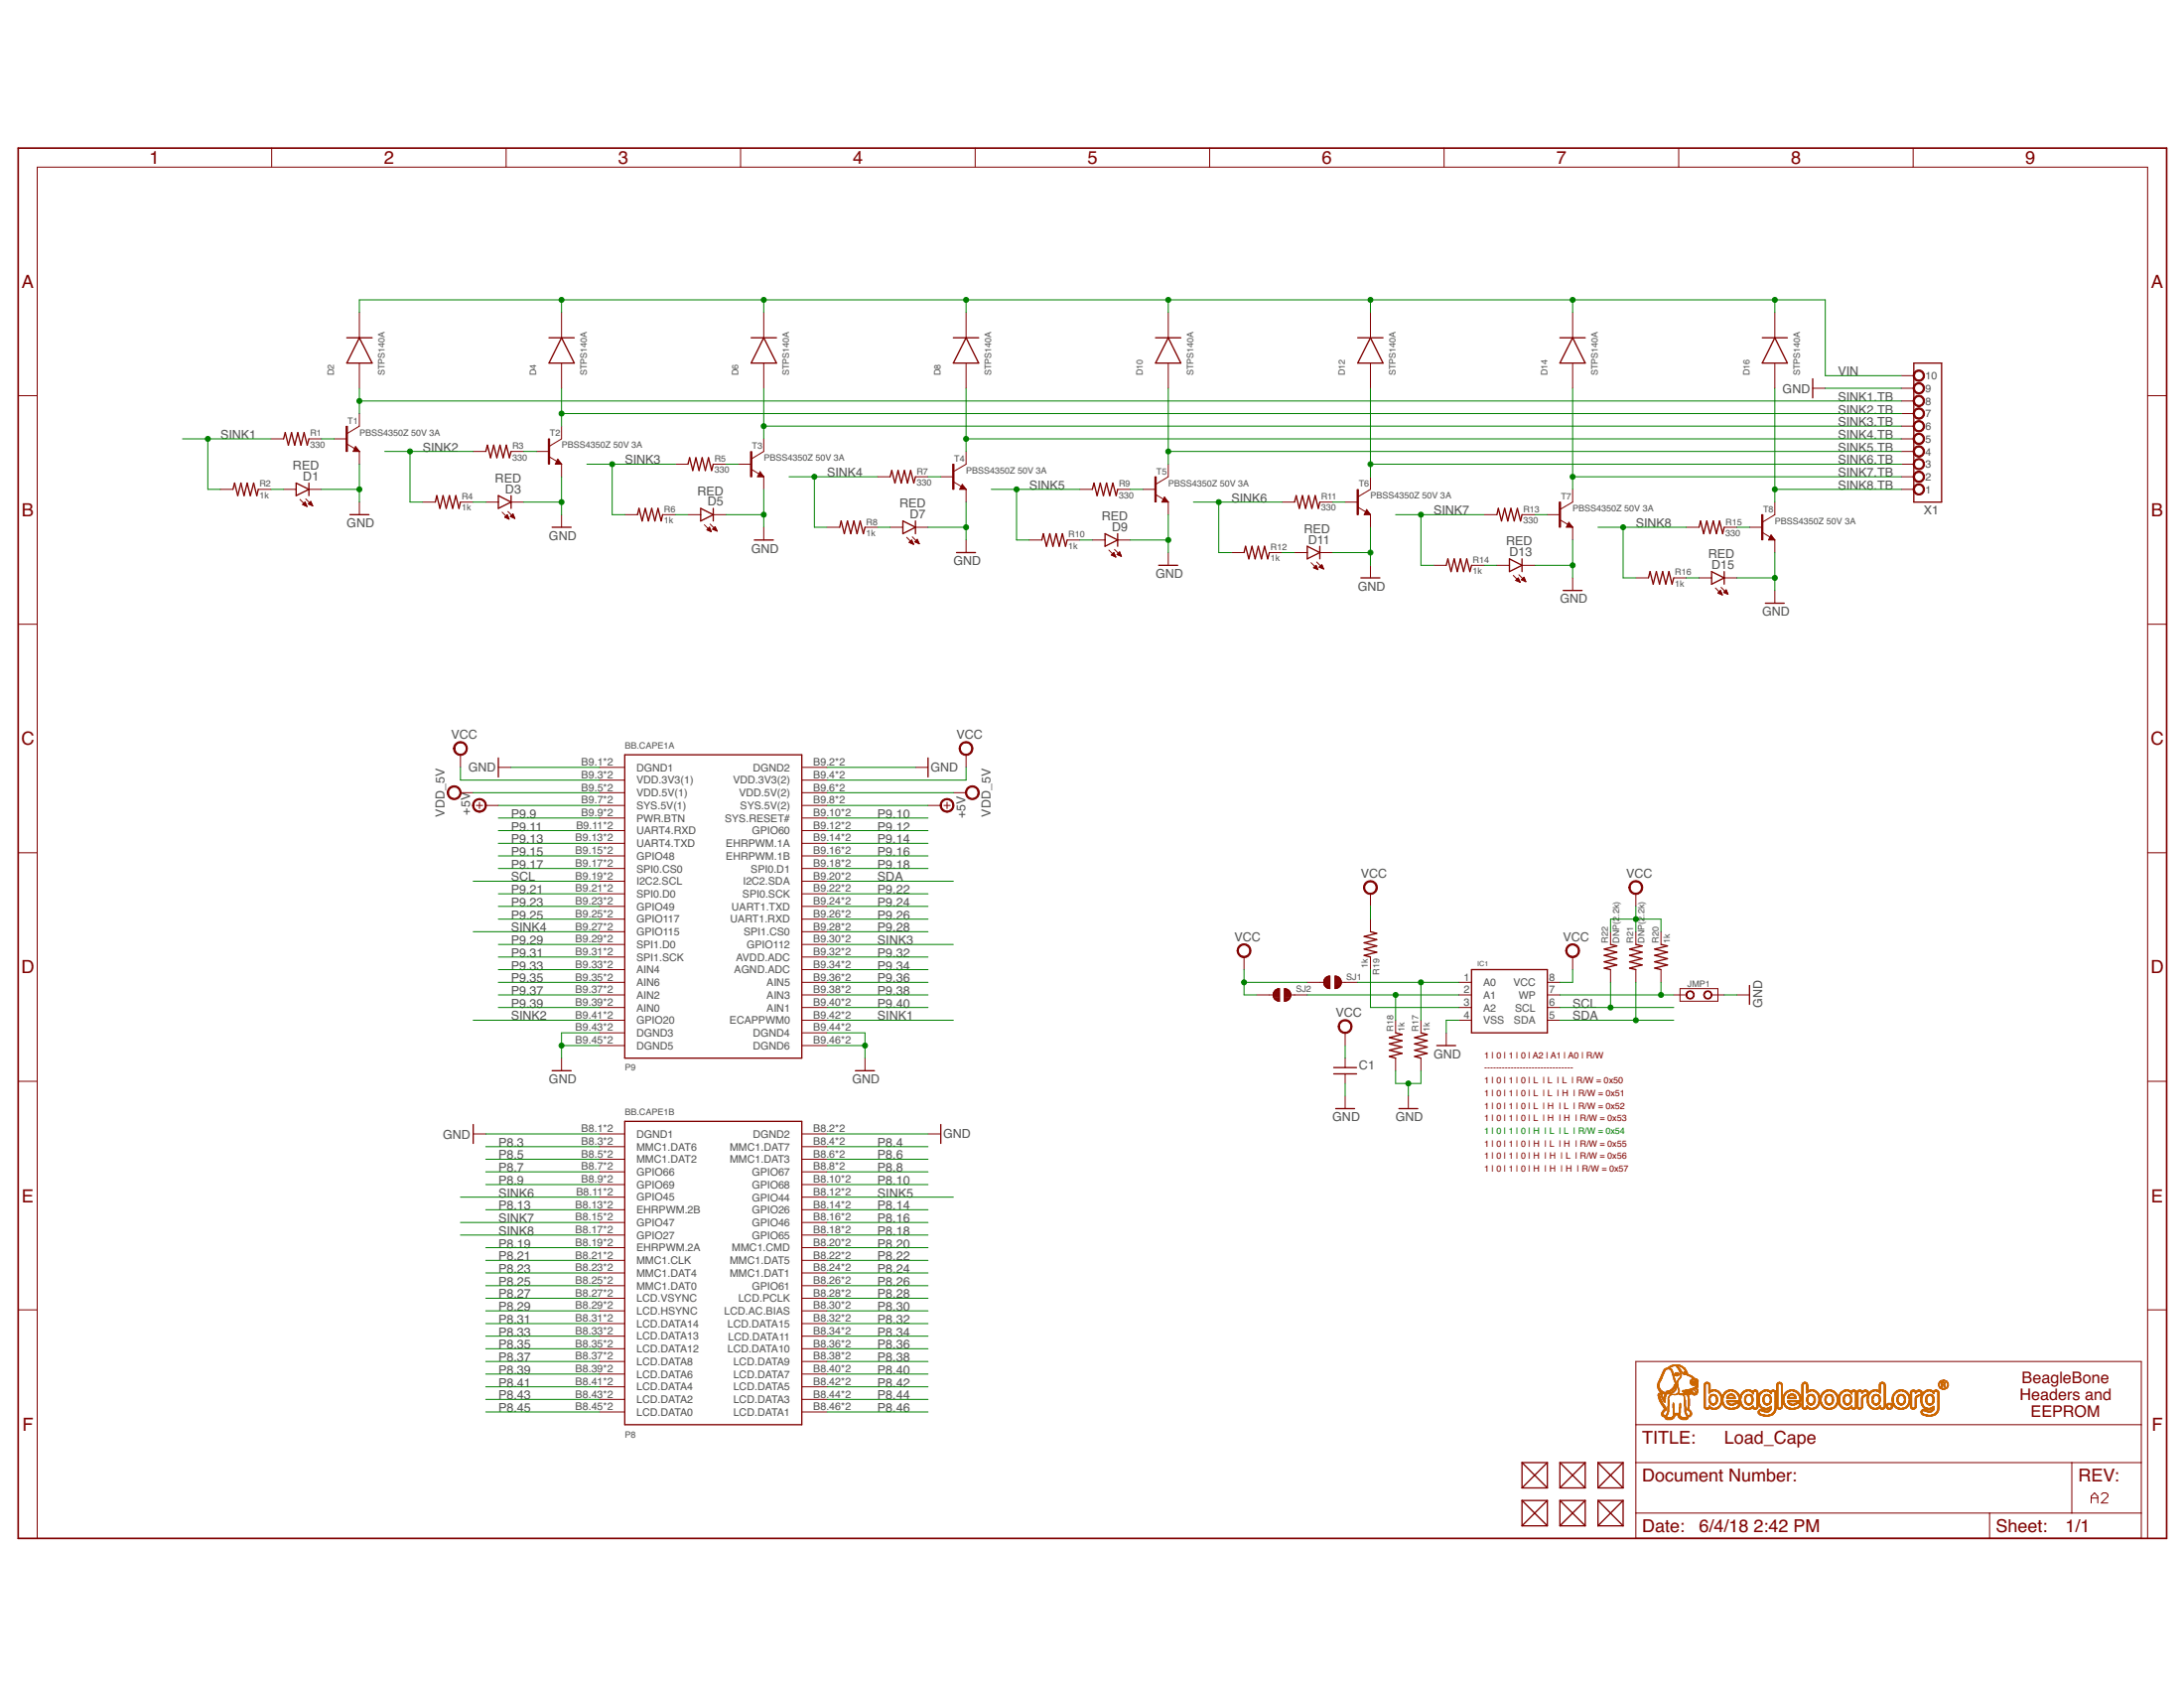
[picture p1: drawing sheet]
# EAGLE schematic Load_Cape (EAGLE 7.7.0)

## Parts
BB.CAPE1  BEAGLEBONE.CAPE.TOP/BOTTOM-PADS  [BEAGLEBONE.CAPE.TOP/BOTTOM-PADS]
C1  CAPACITOR-(INCH)-0402  [0402]
D1  RED  LED-(INCH)-0805  [0805-LED]
D2  STPS140A  DIODE_SMA  [DIODE_SMA]
D3  RED  LED-(INCH)-0805  [0805-LED]
D4  STPS140A  DIODE_SMA  [DIODE_SMA]
D5  RED  LED-(INCH)-0805  [0805-LED]
D6  STPS140A  DIODE_SMA  [DIODE_SMA]
D7  RED  LED-(INCH)-0805  [0805-LED]
D8  STPS140A  DIODE_SMA  [DIODE_SMA]
D9  RED  LED-(INCH)-0805  [0805-LED]
D10  STPS140A  DIODE_SMA  [DIODE_SMA]
D11  RED  LED-(INCH)-0805  [0805-LED]
D12  STPS140A  DIODE_SMA  [DIODE_SMA]
D13  RED  LED-(INCH)-0805  [0805-LED]
D14  STPS140A  DIODE_SMA  [DIODE_SMA]
D15  RED  LED-(INCH)-0805  [0805-LED]
D16  STPS140A  DIODE_SMA  [DIODE_SMA]
FUD1  FIDUCIAL  [FIDUCIAL_40MIL]
FUD2  FIDUCIAL  [FIDUCIAL_40MIL]
FUD3  FIDUCIAL  [FIDUCIAL_40MIL]
FUD4  FIDUCIAL  [FIDUCIAL_40MIL]
FUD5  FIDUCIAL  [FIDUCIAL_40MIL]
FUD6  FIDUCIAL  [FIDUCIAL_40MIL]
IC1  CAT24C32  [UDFN8,2X3(ON-SEMI)]
JMP1  JUMPER-(X2)  [JUMPER-(X2)]
R1  330  RESISTOR-(INCH)-0402  [0402]
R2  1k  RESISTOR-(INCH)-0402  [0402]
R3  330  RESISTOR-(INCH)-0402  [0402]
R4  1k  RESISTOR-(INCH)-0402  [0402]
R5  330  RESISTOR-(INCH)-0402  [0402]
R6  1k  RESISTOR-(INCH)-0402  [0402]
R7  330  RESISTOR-(INCH)-0402  [0402]
R8  1k  RESISTOR-(INCH)-0402  [0402]
R9  330  RESISTOR-(INCH)-0402  [0402]
R10  1k  RESISTOR-(INCH)-0402  [0402]
R11  330  RESISTOR-(INCH)-0402  [0402]
R12  1k  RESISTOR-(INCH)-0402  [0402]
R13  330  RESISTOR-(INCH)-0402  [0402]
R14  1k  RESISTOR-(INCH)-0402  [0402]
R15  330  RESISTOR-(INCH)-0402  [0402]
R16  1k  RESISTOR-(INCH)-0402  [0402]
R17  1k  RESISTOR-(INCH)-0402  [0402]
R18  1k  RESISTOR-(INCH)-0402  [0402]
R19  1k  RESISTOR-(INCH)-0402  [0402]
R20  1k  RESISTOR-(INCH)-0402  [0402]
R21  DNP(2.2k)  RESISTOR-(INCH)-0402  [0402]
R22  DNP(2.2k)  RESISTOR-(INCH)-0402  [0402]
SJ1  SOLDER.JOINT-(INCH)-0402  [SOLDER.JOINT(0402)]
SJ2  SOLDER.JOINT-(INCH)-0402  [SOLDER.JOINT(0402)]
T1  PBSS4350Z 50V 3A  PBSS4350Z  [SOT223]
T2  PBSS4350Z 50V 3A  PBSS4350Z  [SOT223]
T3  PBSS4350Z 50V 3A  PBSS4350Z  [SOT223]
T4  PBSS4350Z 50V 3A  PBSS4350Z  [SOT223]
T5  PBSS4350Z 50V 3A  PBSS4350Z  [SOT223]
T6  PBSS4350Z 50V 3A  PBSS4350Z  [SOT223]
T7  PBSS4350Z 50V 3A  PBSS4350Z  [SOT223]
T8  PBSS4350Z 50V 3A  PBSS4350Z  [SOT223]
X1  TB-10TERM-150MIL.PITCH  [TERMINAL.BLOCK-10TERM-150MIL.PITCH]

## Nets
+5V: BB.CAPE1.B9.7(A:SYS.5V(1)) BB.CAPE1.B9.8(A:SYS.5V(2)) BB.CAPE1.T9.7(A:SYS.5V(1)) BB.CAPE1.T9.8(A:SYS.5V(2))
A0: IC1.1(A0) R17.2 SJ1.2
A1: IC1.2(A1) R18.2 SJ2.2
A2: IC1.3(A2) R19.2
GND: BB.CAPE1.B8.1(B:DGND1) BB.CAPE1.B8.2(B:DGND2) BB.CAPE1.B9.1(A:DGND1) BB.CAPE1.B9.2(A:DGND2) BB.CAPE1.B9.43(A:DGND3) BB.CAPE1.B9.44(A:DGND4) BB.CAPE1.B9.45(A:DGND5) BB.CAPE1.B9.46(A:DGND6) BB.CAPE1.T8.1(B:DGND1) BB.CAPE1.T8.2(B:DGND2) BB.CAPE1.T9.1(A:DGND1) BB.CAPE1.T9.2(A:DGND2) BB.CAPE1.T9.43(A:DGND3) BB.CAPE1.T9.44(A:DGND4) BB.CAPE1.T9.45(A:DGND5) BB.CAPE1.T9.46(A:DGND6) C1.2 D1.K D3.K D5.K D7.K D9.K D11.K D13.K D15.K IC1.4(VSS) JMP1.2 R17.1 R18.1 T1.3(E) T2.3(E) T3.3(E) T4.3(E) T5.3(E) T6.3(E) T7.3(E) T8.3(E) X1.9
N$3: D13.A R14.2
N$4: R13.2 T7.1(B)
N$5: D11.A R12.2
N$6: R11.2 T6.1(B)
N$7: D9.A R10.2
N$8: R9.2 T5.1(B)
N$9: D7.A R8.2
N$10: R7.2 T4.1(B)
N$11: D5.A R6.2
N$12: R5.2 T3.1(B)
N$13: D3.A R4.2
N$35: R3.2 T2.1(B)
N$36: D1.A R2.2
N$37: R1.2 T1.1(B)
N$38: D15.A R16.2
N$39: R15.2 T8.1(B)
P8.3: BB.CAPE1.B8.3(B:MMC1.DAT6) BB.CAPE1.T8.3(B:MMC1.DAT6)
P8.4: BB.CAPE1.B8.4(B:MMC1.DAT7) BB.CAPE1.T8.4(B:MMC1.DAT7)
P8.5: BB.CAPE1.B8.5(B:MMC1.DAT2) BB.CAPE1.T8.5(B:MMC1.DAT2)
P8.6: BB.CAPE1.B8.6(B:MMC1.DAT3) BB.CAPE1.T8.6(B:MMC1.DAT3)
P8.7: BB.CAPE1.B8.7(B:GPIO66) BB.CAPE1.T8.7(B:GPIO66)
P8.8: BB.CAPE1.B8.8(B:GPIO67) BB.CAPE1.T8.8(B:GPIO67)
P8.9: BB.CAPE1.B8.9(B:GPIO69) BB.CAPE1.T8.9(B:GPIO69)
P8.10: BB.CAPE1.B8.10(B:GPIO68) BB.CAPE1.T8.10(B:GPIO68)
P8.13: BB.CAPE1.B8.13(B:EHRPWM.2B) BB.CAPE1.T8.13(B:EHRPWM.2B)
P8.14: BB.CAPE1.B8.14(B:GPIO26) BB.CAPE1.T8.14(B:GPIO26)
P8.16: BB.CAPE1.B8.16(B:GPIO46) BB.CAPE1.T8.16(B:GPIO46)
P8.18: BB.CAPE1.B8.18(B:GPIO65) BB.CAPE1.T8.18(B:GPIO65)
P8.19: BB.CAPE1.B8.19(B:EHRPWM.2A) BB.CAPE1.T8.19(B:EHRPWM.2A)
P8.20: BB.CAPE1.B8.20(B:MMC1.CMD) BB.CAPE1.T8.20(B:MMC1.CMD)
P8.21: BB.CAPE1.B8.21(B:MMC1.CLK) BB.CAPE1.T8.21(B:MMC1.CLK)
P8.22: BB.CAPE1.B8.22(B:MMC1.DAT5) BB.CAPE1.T8.22(B:MMC1.DAT5)
P8.23: BB.CAPE1.B8.23(B:MMC1.DAT4) BB.CAPE1.T8.23(B:MMC1.DAT4)
P8.24: BB.CAPE1.B8.24(B:MMC1.DAT1) BB.CAPE1.T8.24(B:MMC1.DAT1)
P8.25: BB.CAPE1.B8.25(B:MMC1.DAT0) BB.CAPE1.T8.25(B:MMC1.DAT0)
P8.26: BB.CAPE1.B8.26(B:GPIO61) BB.CAPE1.T8.26(B:GPIO61)
P8.27: BB.CAPE1.B8.27(B:LCD.VSYNC) BB.CAPE1.T8.27(B:LCD.VSYNC)
P8.28: BB.CAPE1.B8.28(B:LCD.PCLK) BB.CAPE1.T8.28(B:LCD.PCLK)
P8.29: BB.CAPE1.B8.29(B:LCD.HSYNC) BB.CAPE1.T8.29(B:LCD.HSYNC)
P8.30: BB.CAPE1.B8.30(B:LCD.AC.BIAS) BB.CAPE1.T8.30(B:LCD.AC.BIAS)
P8.31: BB.CAPE1.B8.31(B:LCD.DATA14) BB.CAPE1.T8.31(B:LCD.DATA14)
P8.32: BB.CAPE1.B8.32(B:LCD.DATA15) BB.CAPE1.T8.32(B:LCD.DATA15)
P8.33: BB.CAPE1.B8.33(B:LCD.DATA13) BB.CAPE1.T8.33(B:LCD.DATA13)
P8.34: BB.CAPE1.B8.34(B:LCD.DATA11) BB.CAPE1.T8.34(B:LCD.DATA11)
P8.35: BB.CAPE1.B8.35(B:LCD.DATA12) BB.CAPE1.T8.35(B:LCD.DATA12)
P8.36: BB.CAPE1.B8.36(B:LCD.DATA10) BB.CAPE1.T8.36(B:LCD.DATA10)
P8.37: BB.CAPE1.B8.37(B:LCD.DATA8) BB.CAPE1.T8.37(B:LCD.DATA8)
P8.38: BB.CAPE1.B8.38(B:LCD.DATA9) BB.CAPE1.T8.38(B:LCD.DATA9)
P8.39: BB.CAPE1.B8.39(B:LCD.DATA6) BB.CAPE1.T8.39(B:LCD.DATA6)
P8.40: BB.CAPE1.B8.40(B:LCD.DATA7) BB.CAPE1.T8.40(B:LCD.DATA7)
P8.41: BB.CAPE1.B8.41(B:LCD.DATA4) BB.CAPE1.T8.41(B:LCD.DATA4)
P8.42: BB.CAPE1.B8.42(B:LCD.DATA5) BB.CAPE1.T8.42(B:LCD.DATA5)
P8.43: BB.CAPE1.B8.43(B:LCD.DATA2) BB.CAPE1.T8.43(B:LCD.DATA2)
P8.44: BB.CAPE1.B8.44(B:LCD.DATA3) BB.CAPE1.T8.44(B:LCD.DATA3)
P8.45: BB.CAPE1.B8.45(B:LCD.DATA0) BB.CAPE1.T8.45(B:LCD.DATA0)
P8.46: BB.CAPE1.B8.46(B:LCD.DATA1) BB.CAPE1.T8.46(B:LCD.DATA1)
P9.9: BB.CAPE1.B9.9(A:PWR.BTN) BB.CAPE1.T9.9(A:PWR.BTN)
P9.10: BB.CAPE1.B9.10(A:SYS.RESET#) BB.CAPE1.T9.10(A:SYS.RESET#)
P9.11: BB.CAPE1.B9.11(A:UART4.RXD) BB.CAPE1.T9.11(A:UART4.RXD)
P9.12: BB.CAPE1.B9.12(A:GPIO60) BB.CAPE1.T9.12(A:GPIO60)
P9.13: BB.CAPE1.B9.13(A:UART4.TXD) BB.CAPE1.T9.13(A:UART4.TXD)
P9.14: BB.CAPE1.B9.14(A:EHRPWM.1A) BB.CAPE1.T9.14(A:EHRPWM.1A)
P9.15: BB.CAPE1.B9.15(A:GPIO48) BB.CAPE1.T9.15(A:GPIO48)
P9.16: BB.CAPE1.B9.16(A:EHRPWM.1B) BB.CAPE1.T9.16(A:EHRPWM.1B)
P9.17: BB.CAPE1.B9.17(A:SPI0.CS0) BB.CAPE1.T9.17(A:SPI0.CS0)
P9.18: BB.CAPE1.B9.18(A:SPI0.D1) BB.CAPE1.T9.18(A:SPI0.D1)
P9.21: BB.CAPE1.B9.21(A:SPI0.D0) BB.CAPE1.T9.21(A:SPI0.D0)
P9.22: BB.CAPE1.B9.22(A:SPI0.SCK) BB.CAPE1.T9.22(A:SPI0.SCK)
P9.23: BB.CAPE1.B9.23(A:GPIO49) BB.CAPE1.T9.23(A:GPIO49)
P9.24: BB.CAPE1.B9.24(A:UART1.TXD) BB.CAPE1.T9.24(A:UART1.TXD)
P9.25: BB.CAPE1.B9.25(A:GPIO117) BB.CAPE1.T9.25(A:GPIO117)
P9.26: BB.CAPE1.B9.26(A:UART1.RXD) BB.CAPE1.T9.26(A:UART1.RXD)
P9.28: BB.CAPE1.B9.28(A:SPI1.CS0) BB.CAPE1.T9.28(A:SPI1.CS0)
P9.29: BB.CAPE1.B9.29(A:SPI1.D0) BB.CAPE1.T9.29(A:SPI1.D0)
P9.31: BB.CAPE1.B9.31(A:SPI1.SCK) BB.CAPE1.T9.31(A:SPI1.SCK)
P9.32: BB.CAPE1.B9.32(A:AVDD.ADC) BB.CAPE1.T9.32(A:AVDD.ADC)
P9.33: BB.CAPE1.B9.33(A:AIN4) BB.CAPE1.T9.33(A:AIN4)
P9.34: BB.CAPE1.B9.34(A:AGND.ADC) BB.CAPE1.T9.34(A:AGND.ADC)
P9.35: BB.CAPE1.B9.35(A:AIN6) BB.CAPE1.T9.35(A:AIN6)
P9.36: BB.CAPE1.B9.36(A:AIN5) BB.CAPE1.T9.36(A:AIN5)
P9.37: BB.CAPE1.B9.37(A:AIN2) BB.CAPE1.T9.37(A:AIN2)
P9.38: BB.CAPE1.B9.38(A:AIN3) BB.CAPE1.T9.38(A:AIN3)
P9.39: BB.CAPE1.B9.39(A:AIN0) BB.CAPE1.T9.39(A:AIN0)
P9.40: BB.CAPE1.B9.40(A:AIN1) BB.CAPE1.T9.40(A:AIN1)
SCL: BB.CAPE1.B9.19(A:I2C2.SCL) BB.CAPE1.T9.19(A:I2C2.SCL) IC1.6(SCL) R22.1
SDA: BB.CAPE1.B9.20(A:I2C2.SDA) BB.CAPE1.T9.20(A:I2C2.SDA) IC1.5(SDA) R21.1
SINK1: BB.CAPE1.B9.42(A:ECAPPWM0) BB.CAPE1.T9.42(A:ECAPPWM0) R1.1 R2.1
SINK1.TB: D2.A T1.2(C) T1.4(C) X1.8
SINK2: BB.CAPE1.B9.41(A:GPIO20) BB.CAPE1.T9.41(A:GPIO20) R3.1 R4.1
SINK2.TB: D4.A T2.2(C) T2.4(C) X1.7
SINK3: BB.CAPE1.B9.30(A:GPIO112) BB.CAPE1.T9.30(A:GPIO112) R5.1 R6.1
SINK3.TB: D6.A T3.2(C) T3.4(C) X1.6
SINK4: BB.CAPE1.B9.27(A:GPIO115) BB.CAPE1.T9.27(A:GPIO115) R7.1 R8.1
SINK4.TB: D8.A T4.2(C) T4.4(C) X1.5
SINK5: BB.CAPE1.B8.12(B:GPIO44) BB.CAPE1.T8.12(B:GPIO44) R9.1 R10.1
SINK5.TB: D10.A T5.2(C) T5.4(C) X1.4
SINK6: BB.CAPE1.B8.11(B:GPIO45) BB.CAPE1.T8.11(B:GPIO45) R11.1 R12.1
SINK6.TB: D12.A T6.2(C) T6.4(C) X1.3
SINK7: BB.CAPE1.B8.15(B:GPIO47) BB.CAPE1.T8.15(B:GPIO47) R13.1 R14.1
SINK7.TB: D14.A T7.2(C) T7.4(C) X1.2
SINK8: BB.CAPE1.B8.17(B:GPIO27) BB.CAPE1.T8.17(B:GPIO27) R15.1 R16.1
SINK8.TB: D16.A T8.2(C) T8.4(C) X1.1
VCC: BB.CAPE1.B9.3(A:VDD.3V3(1)) BB.CAPE1.B9.4(A:VDD.3V3(2)) BB.CAPE1.T9.3(A:VDD.3V3(1)) BB.CAPE1.T9.4(A:VDD.3V3(2)) C1.1 IC1.8(VCC) R19.1 R20.2 R21.2 R22.2 SJ1.1 SJ2.1
VDD_5V: BB.CAPE1.B9.5(A:VDD.5V(1)) BB.CAPE1.B9.6(A:VDD.5V(2)) BB.CAPE1.T9.5(A:VDD.5V(1)) BB.CAPE1.T9.6(A:VDD.5V(2))
VIN: D2.K D4.K D6.K D8.K D10.K D12.K D14.K D16.K X1.10
WP: IC1.7(WP) JMP1.1 R20.1
Unconnected: FUD1.P$1 FUD2.P$1 FUD3.P$1 FUD4.P$1 FUD5.P$1 FUD6.P$1

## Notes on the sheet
- 1 | 0 | 1 | 0 | A2 | A1 | A0 | R/W
- ------------------------------
- 1 | 0 | 1 | 0 | L  | L  | L  | R/W = 0x50
- 1 | 0 | 1 | 0 | L  | L  | H  | R/W = 0x51
- 1 | 0 | 1 | 0 | L  | H  | L  | R/W = 0x52
- 1 | 0 | 1 | 0 | L  | H  | H  | R/W = 0x53
- 1 | 0 | 1 | 0 | H  | L  | L  | R/W = 0x54
- 1 | 0 | 1 | 0 | H  | L  | H  | R/W = 0x55
- 1 | 0 | 1 | 0 | H  | H  | L  | R/W = 0x56
- 1 | 0 | 1 | 0 | H  | H  | H  | R/W = 0x57
- BeagleBone
  Headers and
  EEPROM
- A2

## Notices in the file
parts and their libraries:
SparkFun-Aesthetics: Licensing: CC v3.0 Share-Alike You are welcome to use this library for commercial purposes.
